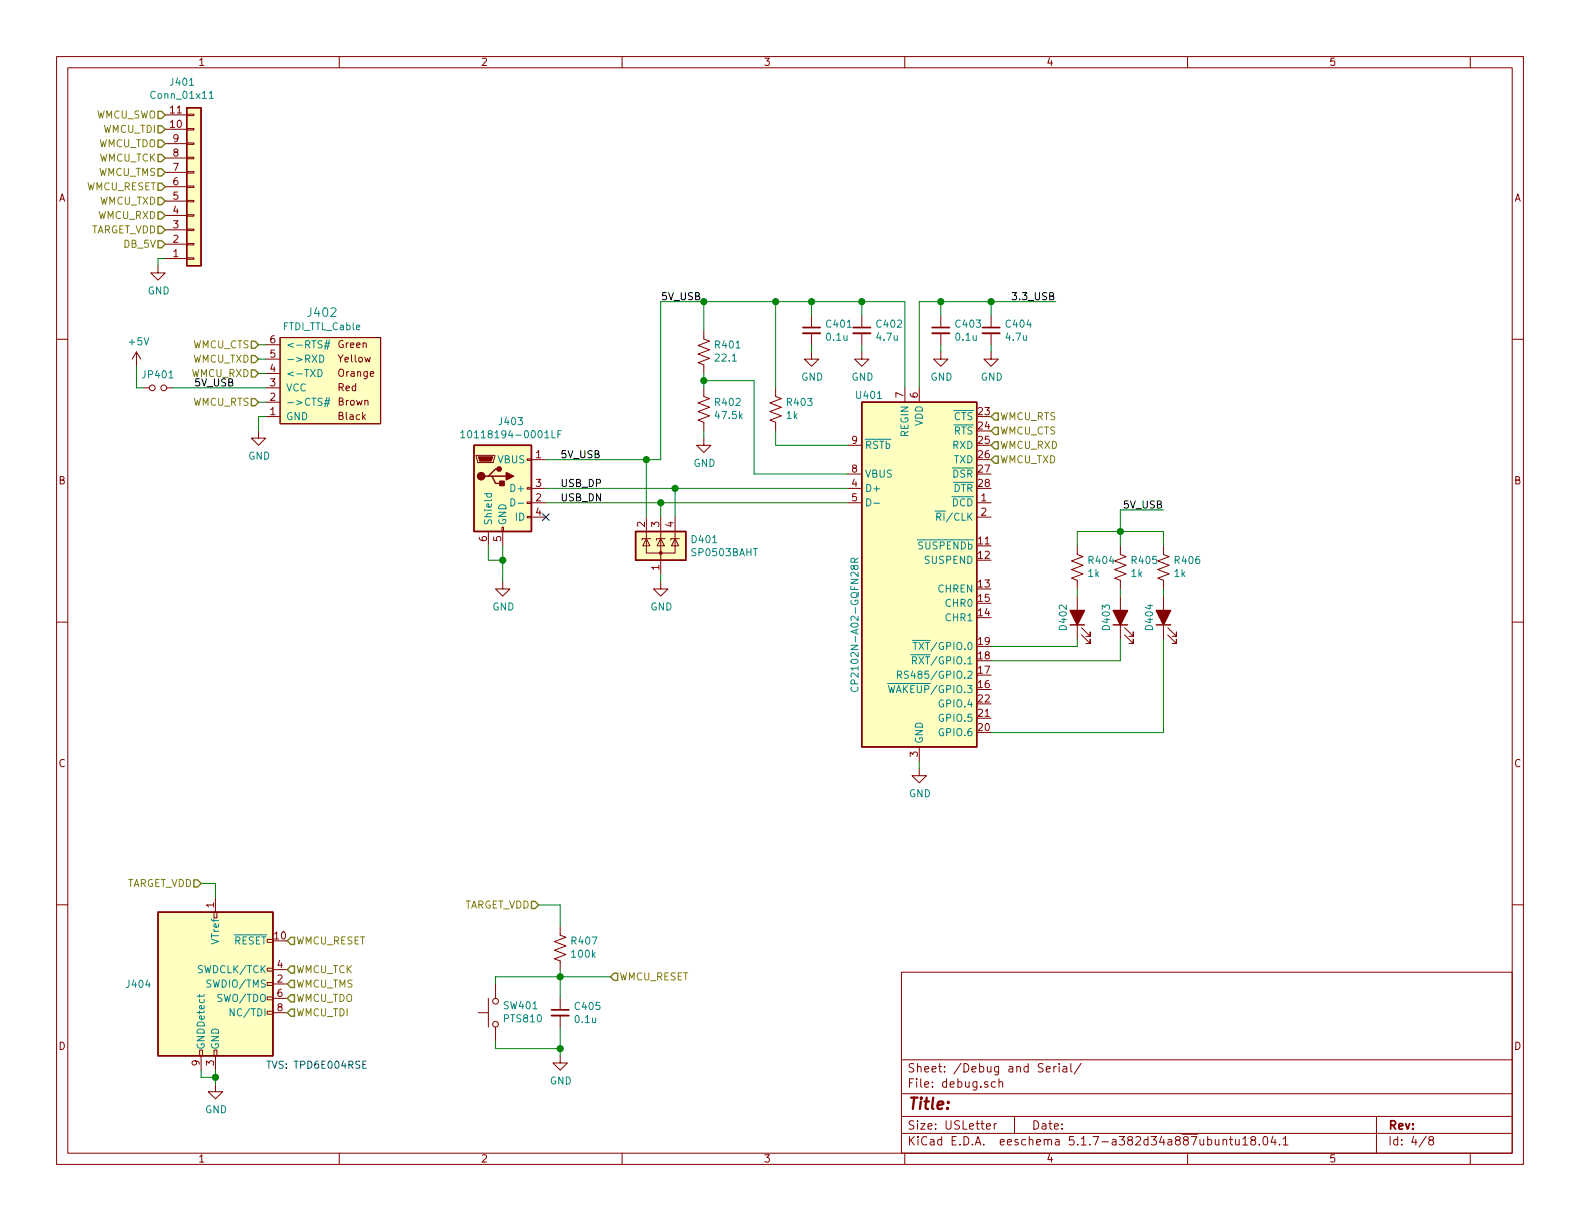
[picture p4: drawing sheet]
EESchema Schematic File Version 4
EELAYER 30 0
EELAYER END
$Descr USLetter 11000 8500
encoding utf-8
Sheet 4 8
Title ""
Date ""
Rev ""
Comp ""
Comment1 ""
Comment2 ""
Comment3 ""
Comment4 ""
$EndDescr
Wire Wire Line
	1100 1800 1150 1800
Wire Wire Line
	1100 1850 1100 1800
$Comp
L power:GND #PWR?
U 1 1
P 1100 1850
AR Path="/5FEDFCE6" Ref="#PWR?"  Part="1" 
AR Path="/5FED2126/5FEDFCE6" Ref="#PWR0401"  Part="1" 
F 0 "#PWR0401" H 1100 1600 50  0001 C CNN
F 1 "GND" H 1105 1677 50  0000 C CNN
F 2 "" H 1100 1850 50  0001 C CNN
F 3 "" H 1100 1850 50  0001 C CNN
	1    1100 1850
	1    0    0    -1  
$EndComp
$Comp
L Connector_Generic:Conn_01x11 J?
U 1 1
P 1350 1300
AR Path="/5FEDFCED" Ref="J?"  Part="1" 
AR Path="/5FED2126/5FEDFCED" Ref="J401"  Part="1" 
F 0 "J401" H 1268 575 50  0000 C CNN
F 1 "Conn_01x11" H 1268 666 50  0000 C CNN
F 2 "Connector_Molex:Molex_SL_171971-0011_1x11_P2.54mm_Vertical" H 1350 1300 50  0001 C CNN
F 3 "~" H 1350 1300 50  0001 C CNN
F 4 "TI Eval connector" H 1350 1300 50  0001 C CNN "Note"
	1    1350 1300
	1    0    0    1   
$EndComp
$Comp
L Device:R_US R?
U 1 1
P 3900 6600
AR Path="/5FEEDD40" Ref="R?"  Part="1" 
AR Path="/5FED2126/5FEEDD40" Ref="R407"  Part="1" 
F 0 "R407" H 3832 6554 50  0000 R CNN
F 1 "100k" H 3832 6645 50  0000 R CNN
F 2 "Resistor_SMD:R_0603_1608Metric" H 3900 6600 60  0001 C CNN
F 3 "" H 3900 6600 60  0001 C CNN
F 4 "RC0603FR-07100KL" H 3900 6600 50  0001 C CNN "MPN"
F 5 "311-100KHRCT-ND" H 3900 6600 50  0001 C CNN "Digikey"
F 6 "RES SMD 100K OHM 1% 1/10W 0603" H 3900 6600 50  0001 C CNN "Note"
	1    3900 6600
	-1   0    0    1   
$EndComp
$Comp
L Device:C_Small C?
U 1 1
P 3900 7050
AR Path="/5E360A9B/5FEEDD49" Ref="C?"  Part="1" 
AR Path="/5FEEDD49" Ref="C?"  Part="1" 
AR Path="/5E49A000/5FEEDD49" Ref="C?"  Part="1" 
AR Path="/5E5C8043/5E49A000/5FEEDD49" Ref="C?"  Part="1" 
AR Path="/5E5C8043/5EAB3002/5FEEDD49" Ref="C?"  Part="1" 
AR Path="/5E5C8043/5FEEDD49" Ref="C?"  Part="1" 
AR Path="/5FED2126/5FEEDD49" Ref="C405"  Part="1" 
F 0 "C405" H 3992 7096 50  0000 L CNN
F 1 "0.1u" H 3992 7005 50  0000 L CNN
F 2 "Capacitor_SMD:C_0603_1608Metric" H 3900 7050 50  0001 C CNN
F 3 "~" H 3900 7050 50  0001 C CNN
F 4 "0603B104K500CT" H 3900 7050 50  0001 C CNN "MPN"
F 5 "1292-1643-1-ND" H 3900 7050 50  0001 C CNN "Digikey"
F 6 "CAP CER 0.1UF 50V X7R 0603" H 3900 7050 50  0001 C CNN "Note"
	1    3900 7050
	1    0    0    -1  
$EndComp
Wire Wire Line
	3900 6950 3900 6800
$Comp
L Switch:SW_Push SW?
U 1 1
P 3450 7050
AR Path="/5FEEDD53" Ref="SW?"  Part="1" 
AR Path="/5FED2126/5FEEDD53" Ref="SW401"  Part="1" 
F 0 "SW401" V 3496 7002 50  0000 R CNN
F 1 "PTS810" V 3405 7002 50  0000 R CNN
F 2 "Button_Switch_SMD:SW_SPST_PTS810" H 3450 7250 50  0001 C CNN
F 3 "~" H 3450 7250 50  0001 C CNN
F 4 "" H 3450 7050 50  0001 C CNN "MPN"
F 5 "CKN10503CT-ND" H 3450 7050 50  0001 C CNN "Digikey"
F 6 "SWITCH TACTILE SPST-NO 0.05A 16V" H 3450 7050 50  0001 C CNN "Note"
F 7 "C221897" H 3450 7050 50  0001 C CNN "LCSC"
	1    3450 7050
	0    -1   -1   0   
$EndComp
$Comp
L power:GND #PWR?
U 1 1
P 3900 7350
AR Path="/5FEEDD59" Ref="#PWR?"  Part="1" 
AR Path="/5FED2126/5FEEDD59" Ref="#PWR0412"  Part="1" 
F 0 "#PWR0412" H 3900 7100 50  0001 C CNN
F 1 "GND" H 3905 7177 50  0000 C CNN
F 2 "" H 3900 7350 50  0001 C CNN
F 3 "" H 3900 7350 50  0001 C CNN
	1    3900 7350
	1    0    0    -1  
$EndComp
Wire Wire Line
	3900 7350 3900 7300
Wire Wire Line
	3900 7300 3450 7300
Wire Wire Line
	3450 7300 3450 7250
Connection ~ 3900 7300
Wire Wire Line
	3900 7300 3900 7150
Wire Wire Line
	3450 6850 3450 6800
Wire Wire Line
	3450 6800 3900 6800
Connection ~ 3900 6800
Wire Wire Line
	3900 6800 3900 6750
Wire Wire Line
	3900 6450 3900 6300
Wire Wire Line
	3750 6300 3900 6300
$Comp
L Connector:Conn_ARM_JTAG_SWD_10 J?
U 1 1
P 1500 6850
AR Path="/5FEFA104" Ref="J?"  Part="1" 
AR Path="/5FED2126/5FEFA104" Ref="J404"  Part="1" 
F 0 "J404" H 1057 6850 50  0000 R CNN
F 1 "Conn_ARM_JTAG_SWD_10" H 1057 6805 50  0001 R CNN
F 2 "mylib:PinHeader_2x05_P1.27mm_Wide_Shrouded_Vertical_SMD" H 1500 6850 50  0001 C CNN
F 3 "http://infocenter.arm.com/help/topic/com.arm.doc.ddi0314h/DDI0314H_coresight_components_trm.pdf" V 1150 5600 50  0001 C CNN
F 4 "SAM8799-ND" H 1500 6850 50  0001 C CNN "Digikey"
F 5 "FTSH-105-01-L-DV-K" H 1500 6850 50  0001 C CNN "MPN"
F 6 "2x5 1.27mm SMD connector" H 1500 6850 50  0001 C CNN "Note"
F 7 "BXIDM03" H 1500 6850 50  0001 C CNN "Alt"
	1    1500 6850
	1    0    0    -1  
$EndComp
$Comp
L power:GND #PWR?
U 1 1
P 1500 7550
AR Path="/5FEFA110" Ref="#PWR?"  Part="1" 
AR Path="/5FED2126/5FEFA110" Ref="#PWR0413"  Part="1" 
F 0 "#PWR0413" H 1500 7300 50  0001 C CNN
F 1 "GND" H 1505 7377 50  0000 C CNN
F 2 "" H 1500 7550 50  0001 C CNN
F 3 "" H 1500 7550 50  0001 C CNN
	1    1500 7550
	1    0    0    -1  
$EndComp
Wire Wire Line
	1500 7450 1500 7500
Wire Wire Line
	1400 7450 1400 7500
Wire Wire Line
	1400 7500 1500 7500
Connection ~ 1500 7500
Wire Wire Line
	1500 7500 1500 7550
Wire Wire Line
	1500 6150 1500 6250
$Comp
L mylib:FTDI_TTL_Cable J?
U 1 1
P 2250 2650
AR Path="/5FF49A50" Ref="J?"  Part="1" 
AR Path="/5FED2126/5FF49A50" Ref="J402"  Part="1" 
F 0 "J402" H 2242 2179 60  0000 C CNN
F 1 "FTDI_TTL_Cable" H 2242 2277 49  0000 C CNN
F 2 "Connector_PinHeader_2.54mm:PinHeader_1x06_P2.54mm_Vertical" V 2250 2550 60  0001 C CNN
F 3 "" V 1975 2725 60  0001 C CNN
F 4 "C190819" H 2250 2650 50  0001 C CNN "LCSC"
	1    2250 2650
	1    0    0    1   
$EndComp
$Comp
L power:GND #PWR?
U 1 1
P 1800 3000
AR Path="/5FF49A56" Ref="#PWR?"  Part="1" 
AR Path="/5FED2126/5FF49A56" Ref="#PWR0407"  Part="1" 
F 0 "#PWR0407" H 1800 2750 50  0001 C CNN
F 1 "GND" H 1805 2827 50  0000 C CNN
F 2 "" H 1800 3000 50  0001 C CNN
F 3 "" H 1800 3000 50  0001 C CNN
	1    1800 3000
	1    0    0    -1  
$EndComp
Wire Wire Line
	1850 2900 1800 2900
Wire Wire Line
	1800 2900 1800 3000
Wire Wire Line
	1800 2800 1850 2800
Wire Wire Line
	1800 2400 1850 2400
Wire Wire Line
	1800 2500 1850 2500
Wire Wire Line
	1800 2600 1850 2600
Text HLabel 1150 800  0    50   Input ~ 0
WMCU_SWO
Text HLabel 1150 900  0    50   Input ~ 0
WMCU_TDI
Text HLabel 1150 1000 0    50   Input ~ 0
WMCU_TDO
Text HLabel 1150 1100 0    50   Input ~ 0
WMCU_TCK
Text HLabel 1150 1200 0    50   Input ~ 0
WMCU_TMS
Text HLabel 1150 1300 0    50   Input ~ 0
WMCU_RESET
Text HLabel 1150 1400 0    50   Input ~ 0
WMCU_TXD
Text HLabel 1150 1500 0    50   Input ~ 0
WMCU_RXD
Text HLabel 1150 1600 0    50   Input ~ 0
TARGET_VDD
Text HLabel 1150 1700 0    50   Input ~ 0
DB_5V
Text HLabel 4250 6800 2    50   Input ~ 0
WMCU_RESET
Wire Wire Line
	4250 6800 3900 6800
Text HLabel 3750 6300 0    50   Input ~ 0
TARGET_VDD
Text Notes 1850 7450 0    50   ~ 0
TVS: TPD6E004RSE
Text HLabel 1400 6150 0    50   Input ~ 0
TARGET_VDD
Wire Wire Line
	1400 6150 1500 6150
Text HLabel 2000 7050 2    50   Input ~ 0
WMCU_TDI
Text HLabel 2000 6950 2    50   Input ~ 0
WMCU_TDO
Text HLabel 2000 6850 2    50   Input ~ 0
WMCU_TMS
Text HLabel 2000 6750 2    50   Input ~ 0
WMCU_TCK
Text HLabel 2000 6550 2    50   Input ~ 0
WMCU_RESET
Text Notes -35300 -1500 1    50   ~ 0
SERCOM 0
Text Notes -35300 -1500 1    50   ~ 0
SERCOM 0
Text Notes -35300 -1500 1    50   ~ 0
SERCOM 0
Text Notes -35300 -1500 1    50   ~ 0
SERCOM 0
Text Notes -35300 -1500 1    50   ~ 0
SERCOM 0
Text Notes -35300 -1500 1    50   ~ 0
SERCOM 0
Text Notes -35300 -1500 1    50   ~ 0
SERCOM 0
Text Notes -35300 -1500 1    50   ~ 0
SERCOM 0
Text Notes -35300 -1500 1    50   ~ 0
SERCOM 0
Text Notes -35300 -1500 1    50   ~ 0
SERCOM 0
Wire Wire Line
	7800 3550 8100 3550
Text Label 8100 3550 2    50   ~ 0
5V_USB
Wire Wire Line
	7800 3700 7800 3550
Wire Wire Line
	4500 3200 4500 3600
Wire Wire Line
	3800 3200 4500 3200
Connection ~ 4500 3200
Wire Wire Line
	4500 3200 4600 3200
Wire Wire Line
	4700 3400 4700 3600
Wire Wire Line
	3800 3400 4700 3400
Connection ~ 4700 3400
Wire Wire Line
	4700 3400 5900 3400
Wire Wire Line
	4600 3500 5900 3500
Wire Wire Line
	4600 3600 4600 3500
Connection ~ 4600 3500
Wire Wire Line
	3800 3500 4600 3500
Wire Wire Line
	8100 4450 8100 5100
Wire Wire Line
	6900 5100 8100 5100
Wire Wire Line
	7800 4600 6900 4600
Wire Wire Line
	8100 3700 8100 3800
Wire Wire Line
	7800 3700 8100 3700
Wire Wire Line
	8100 4150 8100 4100
$Comp
L Device:LED_ALT D404
U 1 1
P 8100 4300
F 0 "D404" H 8100 4400 50  0000 C CNN
F 1 "LED_ALT" H 8100 4200 50  0001 C CNN
F 2 "LED_SMD:LED_0603_1608Metric" H 8100 4300 50  0001 C CNN
F 3 "" H 8100 4300 50  0001 C CNN
F 4 "150060RS75000" H 8100 4300 50  0001 C CNN "MPN"
F 5 "732-4978-1-ND" H 8100 4300 50  0001 C CNN "Digikey"
F 6 "LED RED CLEAR 0603 SMD" H 8100 4300 50  0001 C CNN "Note"
F 7 "C205443" H 8100 4300 50  0001 C CNN "LCSC"
	1    8100 4300
	0    -1   -1   0   
$EndComp
$Comp
L Device:R_US R406
U 1 1
P 8100 3950
F 0 "R406" H 8032 3904 50  0000 R CNN
F 1 "1k" H 8032 3995 50  0000 R CNN
F 2 "Resistor_SMD:R_0603_1608Metric" H 8100 3950 60  0001 C CNN
F 3 "~" H 8100 3950 60  0001 C CNN
F 4 "RC0603FR-071KL" H 8100 3950 50  0001 C CNN "MPN"
F 5 "311-1.00KHRCT-ND" H 8100 3950 50  0001 C CNN "Digikey"
F 6 "RES SMD 1K OHM 1% 1/10W 0603" H 8100 3950 50  0001 C CNN "Note"
F 7 "C125933" H 8100 3950 50  0001 C CNN "LCSC"
	1    8100 3950
	-1   0    0    1   
$EndComp
NoConn ~ 3800 3600
Wire Wire Line
	6400 5350 6400 5300
$Comp
L power:GND #PWR0411
U 1 1
P 6400 5350
F 0 "#PWR0411" H 6400 5100 50  0001 C CNN
F 1 "GND" H 6405 5177 50  0000 C CNN
F 2 "" H 6400 5350 50  0001 C CNN
F 3 "" H 6400 5350 50  0001 C CNN
	1    6400 5350
	1    0    0    -1  
$EndComp
Connection ~ 7800 3700
Wire Wire Line
	7800 3700 7800 3800
Wire Wire Line
	7500 3700 7800 3700
Wire Wire Line
	7500 3800 7500 3700
Wire Wire Line
	7800 4600 7800 4450
Wire Wire Line
	7500 4500 7500 4450
Wire Wire Line
	6900 4500 7500 4500
Wire Wire Line
	7800 4150 7800 4100
$Comp
L Device:LED_ALT D403
U 1 1
P 7800 4300
F 0 "D403" H 7800 4400 50  0000 C CNN
F 1 "LED_ALT" H 7800 4200 50  0001 C CNN
F 2 "LED_SMD:LED_0603_1608Metric" H 7800 4300 50  0001 C CNN
F 3 "" H 7800 4300 50  0001 C CNN
F 4 "150060RS75000" H 7800 4300 50  0001 C CNN "MPN"
F 5 "732-4978-1-ND" H 7800 4300 50  0001 C CNN "Digikey"
F 6 "LED RED CLEAR 0603 SMD" H 7800 4300 50  0001 C CNN "Note"
F 7 "C205443" H 7800 4300 50  0001 C CNN "LCSC"
	1    7800 4300
	0    -1   -1   0   
$EndComp
$Comp
L Device:R_US R405
U 1 1
P 7800 3950
F 0 "R405" H 7732 3904 50  0000 R CNN
F 1 "1k" H 7732 3995 50  0000 R CNN
F 2 "Resistor_SMD:R_0603_1608Metric" H 7800 3950 60  0001 C CNN
F 3 "~" H 7800 3950 60  0001 C CNN
F 4 "RC0603FR-071KL" H 7800 3950 50  0001 C CNN "MPN"
F 5 "311-1.00KHRCT-ND" H 7800 3950 50  0001 C CNN "Digikey"
F 6 "RES SMD 1K OHM 1% 1/10W 0603" H 7800 3950 50  0001 C CNN "Note"
F 7 "C125933" H 7800 3950 50  0001 C CNN "LCSC"
	1    7800 3950
	-1   0    0    1   
$EndComp
Wire Wire Line
	7500 4150 7500 4100
$Comp
L Device:LED_ALT D402
U 1 1
P 7500 4300
F 0 "D402" H 7500 4400 50  0000 C CNN
F 1 "LED_ALT" H 7500 4200 50  0001 C CNN
F 2 "LED_SMD:LED_0603_1608Metric" H 7500 4300 50  0001 C CNN
F 3 "" H 7500 4300 50  0001 C CNN
F 4 "150060RS75000" H 7500 4300 50  0001 C CNN "MPN"
F 5 "732-4978-1-ND" H 7500 4300 50  0001 C CNN "Digikey"
F 6 "LED RED CLEAR 0603 SMD" H 7500 4300 50  0001 C CNN "Note"
F 7 "C205443" H 7500 4300 50  0001 C CNN "LCSC"
	1    7500 4300
	0    -1   -1   0   
$EndComp
$Comp
L Device:R_US R404
U 1 1
P 7500 3950
F 0 "R404" H 7432 3904 50  0000 R CNN
F 1 "1k" H 7432 3995 50  0000 R CNN
F 2 "Resistor_SMD:R_0603_1608Metric" H 7500 3950 60  0001 C CNN
F 3 "~" H 7500 3950 60  0001 C CNN
F 4 "RC0603FR-071KL" H 7500 3950 50  0001 C CNN "MPN"
F 5 "311-1.00KHRCT-ND" H 7500 3950 50  0001 C CNN "Digikey"
F 6 "RES SMD 1K OHM 1% 1/10W 0603" H 7500 3950 50  0001 C CNN "Note"
F 7 "C125933" H 7500 3950 50  0001 C CNN "LCSC"
	1    7500 3950
	-1   0    0    1   
$EndComp
Text Label 3900 3200 0    50   ~ 0
5V_USB
Text Label 3900 3500 0    50   ~ 0
USB_DN
Text Label 3900 3400 0    50   ~ 0
USB_DP
Wire Wire Line
	3500 3900 3500 3800
Wire Wire Line
	3400 3900 3500 3900
Wire Wire Line
	3400 3800 3400 3900
Connection ~ 3500 3900
Wire Wire Line
	3500 4050 3500 3900
$Comp
L power:GND #PWR0409
U 1 1
P 3500 4050
F 0 "#PWR0409" H 3500 3800 50  0001 C CNN
F 1 "GND" H 3505 3877 50  0000 C CNN
F 2 "" H 3500 4050 50  0001 C CNN
F 3 "" H 3500 4050 50  0001 C CNN
	1    3500 4050
	1    0    0    -1  
$EndComp
Wire Wire Line
	4600 4050 4600 4000
$Comp
L power:GND #PWR0410
U 1 1
P 4600 4050
F 0 "#PWR0410" H 4600 3800 50  0001 C CNN
F 1 "GND" H 4605 3877 50  0000 C CNN
F 2 "" H 4600 4050 50  0001 C CNN
F 3 "" H 4600 4050 50  0001 C CNN
	1    4600 4050
	1    0    0    -1  
$EndComp
$Comp
L Power_Protection:SP0503BAHT D401
U 1 1
P 4600 3800
F 0 "D401" H 4805 3846 50  0000 L CNN
F 1 "SP0503BAHT" H 4805 3755 50  0000 L CNN
F 2 "Package_TO_SOT_SMD:SOT-143" H 4825 3750 50  0001 L CNN
F 3 "http://www.littelfuse.com/~/media/files/littelfuse/technical%20resources/documents/data%20sheets/sp05xxba.pdf" H 4725 3925 50  0001 C CNN
F 4 "SP0503BAHTG" H 4600 3800 50  0001 C CNN "MPN"
F 5 "F2715CT-ND" H 4600 3800 50  0001 C CNN "Digikey"
F 6 "TVS DIODE 5.5V 8.5V SOT143-4" H 4600 3800 50  0001 C CNN "Note"
F 7 "C7074" H 4600 3800 50  0001 C CNN "LCSC"
	1    4600 3800
	1    0    0    -1  
$EndComp
$Comp
L Device:R_US R403
U 1 1
P 5400 2850
F 0 "R403" H 5332 2804 50  0000 R CNN
F 1 "1k" H 5332 2895 50  0000 R CNN
F 2 "Resistor_SMD:R_0603_1608Metric" H 5400 2850 60  0001 C CNN
F 3 "~" H 5400 2850 60  0001 C CNN
F 4 "RC0603FR-071KL" H 5400 2850 50  0001 C CNN "MPN"
F 5 "311-1.00KHRCT-ND" H 5400 2850 50  0001 C CNN "Digikey"
F 6 "RES SMD 1K OHM 1% 1/10W 0603" H 5400 2850 50  0001 C CNN "Note"
F 7 "C125933" H 5400 2850 50  0001 C CNN "LCSC"
	1    5400 2850
	-1   0    0    1   
$EndComp
Wire Wire Line
	5400 3100 5400 3000
Wire Wire Line
	5400 2100 5400 2700
Wire Wire Line
	4900 2650 4900 2600
Wire Wire Line
	5250 2650 5250 3300
Wire Wire Line
	5250 2650 4900 2650
Wire Wire Line
	5900 3300 5250 3300
Wire Wire Line
	4900 2300 4900 2100
Connection ~ 4900 2650
Wire Wire Line
	4900 2700 4900 2650
Wire Wire Line
	4900 3050 4900 3000
$Comp
L power:GND #PWR0408
U 1 1
P 4900 3050
F 0 "#PWR0408" H 4900 2800 50  0001 C CNN
F 1 "GND" H 4905 2877 50  0000 C CNN
F 2 "" H 4900 3050 50  0001 C CNN
F 3 "" H 4900 3050 50  0001 C CNN
	1    4900 3050
	1    0    0    -1  
$EndComp
$Comp
L Device:R_US R402
U 1 1
P 4900 2850
F 0 "R402" H 4832 2804 50  0000 R CNN
F 1 "47.5k" H 4832 2895 50  0000 R CNN
F 2 "Resistor_SMD:R_0603_1608Metric" H 4900 2850 60  0001 C CNN
F 3 "" H 4900 2850 60  0001 C CNN
F 4 "311-47.5KHRCT-ND" H 4900 2850 50  0001 C CNN "Digikey"
F 5 "C137715" H 4900 2850 50  0001 C CNN "LCSC"
F 6 "RC0603FR-0747K5L" H 4900 2850 50  0001 C CNN "MPN"
F 7 "RES SMD 47.5K OHM 1% 1/10W 0603" H 4900 2850 50  0001 C CNN "Note"
	1    4900 2850
	-1   0    0    1   
$EndComp
$Comp
L Device:R_US R401
U 1 1
P 4900 2450
F 0 "R401" H 4832 2404 50  0000 R CNN
F 1 "22.1" H 4832 2495 50  0000 R CNN
F 2 "Resistor_SMD:R_0603_1608Metric" H 4900 2450 60  0001 C CNN
F 3 "" H 4900 2450 60  0001 C CNN
F 4 "311-22.1HRCT-ND" H 4900 2450 50  0001 C CNN "Digikey"
F 5 "C137767" H 4900 2450 50  0001 C CNN "LCSC"
F 6 "RC0603FR-0722R1L" H 4900 2450 50  0001 C CNN "MPN"
F 7 "RES SMD 22.1 OHM 1% 1/10W 0603" H 4900 2450 50  0001 C CNN "Note"
	1    4900 2450
	-1   0    0    1   
$EndComp
Connection ~ 4900 2100
Wire Wire Line
	4600 2100 4900 2100
Wire Wire Line
	4900 2100 5400 2100
Connection ~ 5400 2100
Wire Wire Line
	5900 3100 5400 3100
Text Label 7350 2100 2    50   ~ 0
3.3_USB
Wire Wire Line
	6550 2200 6550 2100
Wire Wire Line
	6550 2100 6900 2100
Wire Wire Line
	6900 2100 7350 2100
Connection ~ 6900 2100
Wire Wire Line
	6900 2200 6900 2100
Connection ~ 6550 2100
Wire Wire Line
	6400 2100 6550 2100
Wire Wire Line
	6400 2700 6400 2100
Wire Wire Line
	6900 2450 6900 2400
$Comp
L power:GND #PWR0405
U 1 1
P 6900 2450
F 0 "#PWR0405" H 6900 2200 50  0001 C CNN
F 1 "GND" H 6905 2277 50  0000 C CNN
F 2 "" H 6900 2450 50  0001 C CNN
F 3 "" H 6900 2450 50  0001 C CNN
	1    6900 2450
	1    0    0    -1  
$EndComp
Wire Wire Line
	6550 2450 6550 2400
$Comp
L power:GND #PWR0404
U 1 1
P 6550 2450
F 0 "#PWR0404" H 6550 2200 50  0001 C CNN
F 1 "GND" H 6555 2277 50  0000 C CNN
F 2 "" H 6550 2450 50  0001 C CNN
F 3 "" H 6550 2450 50  0001 C CNN
	1    6550 2450
	1    0    0    -1  
$EndComp
Wire Wire Line
	6300 2100 6300 2700
Wire Wire Line
	6000 2100 6300 2100
Connection ~ 6000 2100
Wire Wire Line
	6000 2200 6000 2100
Wire Wire Line
	5650 2100 6000 2100
Wire Wire Line
	5400 2100 5650 2100
Connection ~ 5650 2100
Wire Wire Line
	5650 2200 5650 2100
Wire Wire Line
	5650 2450 5650 2400
$Comp
L power:GND #PWR0402
U 1 1
P 5650 2450
F 0 "#PWR0402" H 5650 2200 50  0001 C CNN
F 1 "GND" H 5655 2277 50  0000 C CNN
F 2 "" H 5650 2450 50  0001 C CNN
F 3 "" H 5650 2450 50  0001 C CNN
	1    5650 2450
	1    0    0    -1  
$EndComp
Wire Wire Line
	6000 2450 6000 2400
$Comp
L power:GND #PWR0403
U 1 1
P 6000 2450
F 0 "#PWR0403" H 6000 2200 50  0001 C CNN
F 1 "GND" H 6005 2277 50  0000 C CNN
F 2 "" H 6000 2450 50  0001 C CNN
F 3 "" H 6000 2450 50  0001 C CNN
	1    6000 2450
	1    0    0    -1  
$EndComp
$Comp
L Device:C_Small C?
U 1 1
P 6900 2300
AR Path="/5E360A9B/5F7670EA" Ref="C?"  Part="1" 
AR Path="/5F7670EA" Ref="C?"  Part="1" 
AR Path="/5E49A000/5F7670EA" Ref="C?"  Part="1" 
AR Path="/5E5C8043/5E49A000/5F7670EA" Ref="C?"  Part="1" 
AR Path="/5E5C8043/5EAB3002/5F7670EA" Ref="C?"  Part="1" 
AR Path="/5E5C8043/5F7670EA" Ref="C?"  Part="1" 
AR Path="/5FED2126/5F7670EA" Ref="C404"  Part="1" 
F 0 "C404" H 6992 2346 50  0000 L CNN
F 1 "4.7u" H 6992 2255 50  0000 L CNN
F 2 "Capacitor_SMD:C_0603_1608Metric" H 6900 2300 50  0001 C CNN
F 3 "~" H 6900 2300 50  0001 C CNN
F 4 "C0603C475K9PACTU" H 6900 2300 50  0001 C CNN "MPN"
F 5 "399-3482-1-ND" H 6900 2300 50  0001 C CNN "Digikey"
F 6 "CAP CER 4.7UF 6.3V X5R 0603" H 6900 2300 50  0001 C CNN "Note"
F 7 "C86016" H 6900 2300 50  0001 C CNN "LCSC"
	1    6900 2300
	1    0    0    -1  
$EndComp
$Comp
L Device:C_Small C?
U 1 1
P 6550 2300
AR Path="/5E360A9B/5F7670E0" Ref="C?"  Part="1" 
AR Path="/5F7670E0" Ref="C?"  Part="1" 
AR Path="/5E49A000/5F7670E0" Ref="C?"  Part="1" 
AR Path="/5E5C8043/5E49A000/5F7670E0" Ref="C?"  Part="1" 
AR Path="/5E5C8043/5EAB3002/5F7670E0" Ref="C?"  Part="1" 
AR Path="/5E5C8043/5F7670E0" Ref="C?"  Part="1" 
AR Path="/5FED2126/5F7670E0" Ref="C403"  Part="1" 
F 0 "C403" H 6642 2346 50  0000 L CNN
F 1 "0.1u" H 6642 2255 50  0000 L CNN
F 2 "Capacitor_SMD:C_0603_1608Metric" H 6550 2300 50  0001 C CNN
F 3 "~" H 6550 2300 50  0001 C CNN
F 4 "0603B104K500CT" H 6550 2300 50  0001 C CNN "MPN"
F 5 "1292-1643-1-ND" H 6550 2300 50  0001 C CNN "Digikey"
F 6 "CAP CER 0.1UF 50V X7R 0603" H 6550 2300 50  0001 C CNN "Note"
	1    6550 2300
	1    0    0    -1  
$EndComp
$Comp
L Device:C_Small C?
U 1 1
P 6000 2300
AR Path="/5E360A9B/5F9F547D" Ref="C?"  Part="1" 
AR Path="/5F9F547D" Ref="C?"  Part="1" 
AR Path="/5E49A000/5F9F547D" Ref="C?"  Part="1" 
AR Path="/5E5C8043/5E49A000/5F9F547D" Ref="C?"  Part="1" 
AR Path="/5E5C8043/5EAB3002/5F9F547D" Ref="C?"  Part="1" 
AR Path="/5E5C8043/5F9F547D" Ref="C?"  Part="1" 
AR Path="/5FED2126/5F9F547D" Ref="C402"  Part="1" 
F 0 "C402" H 6092 2346 50  0000 L CNN
F 1 "4.7u" H 6092 2255 50  0000 L CNN
F 2 "Capacitor_SMD:C_0603_1608Metric" H 6000 2300 50  0001 C CNN
F 3 "~" H 6000 2300 50  0001 C CNN
F 4 "C0603C475K9PACTU" H 6000 2300 50  0001 C CNN "MPN"
F 5 "399-3482-1-ND" H 6000 2300 50  0001 C CNN "Digikey"
F 6 "CAP CER 4.7UF 6.3V X5R 0603" H 6000 2300 50  0001 C CNN "Note"
F 7 "C86016" H 6000 2300 50  0001 C CNN "LCSC"
	1    6000 2300
	1    0    0    -1  
$EndComp
$Comp
L Device:C_Small C?
U 1 1
P 5650 2300
AR Path="/5E360A9B/5F762BC2" Ref="C?"  Part="1" 
AR Path="/5F762BC2" Ref="C?"  Part="1" 
AR Path="/5E49A000/5F762BC2" Ref="C?"  Part="1" 
AR Path="/5E5C8043/5E49A000/5F762BC2" Ref="C?"  Part="1" 
AR Path="/5E5C8043/5EAB3002/5F762BC2" Ref="C?"  Part="1" 
AR Path="/5E5C8043/5F762BC2" Ref="C?"  Part="1" 
AR Path="/5FED2126/5F762BC2" Ref="C401"  Part="1" 
F 0 "C401" H 5742 2346 50  0000 L CNN
F 1 "0.1u" H 5742 2255 50  0000 L CNN
F 2 "Capacitor_SMD:C_0603_1608Metric" H 5650 2300 50  0001 C CNN
F 3 "~" H 5650 2300 50  0001 C CNN
F 4 "0603B104K500CT" H 5650 2300 50  0001 C CNN "MPN"
F 5 "1292-1643-1-ND" H 5650 2300 50  0001 C CNN "Digikey"
F 6 "CAP CER 0.1UF 50V X7R 0603" H 5650 2300 50  0001 C CNN "Note"
	1    5650 2300
	1    0    0    -1  
$EndComp
Text Label 4600 2100 0    50   ~ 0
5V_USB
Wire Wire Line
	4600 3200 4600 2100
$Comp
L Connector:USB_B_Micro J403
U 1 1
P 3500 3400
F 0 "J403" H 3557 3867 50  0000 C CNN
F 1 "10118194-0001LF" H 3557 3776 50  0000 C CNN
F 2 "Connector_USB:USB_Micro-B_Amphenol_10118194_Horizontal" H 3650 3350 50  0001 C CNN
F 3 "~" H 3650 3350 50  0001 C CNN
F 4 "10118194-0001LF" H 3500 3400 50  0001 C CNN "MPN"
F 5 "609-4618-1-ND" H 3500 3400 50  0001 C CNN "Digikey"
F 6 "CONN RCPT USB2.0 MICRO B SMD R/A" H 3500 3400 50  0001 C CNN "Note"
F 7 "C132563" H 3500 3400 50  0001 C CNN "LCSC"
	1    3500 3400
	1    0    0    -1  
$EndComp
$Comp
L Interface_USB:CP2102N-A01-GQFN28 U401
U 1 1
P 6400 4000
F 0 "U401" H 6050 5250 50  0000 C CNN
F 1 "CP2102N-A02-GQFN28R" V 5950 3650 50  0000 C CNN
F 2 "Package_DFN_QFN:QFN-28-1EP_5x5mm_P0.5mm_EP3.35x3.35mm" H 6850 2800 50  0001 L CNN
F 3 "https://www.silabs.com/documents/public/data-sheets/cp2102n-datasheet.pdf" H 6450 3250 50  0001 C CNN
F 4 "CP2102N-A02-GQFN28R" H 6400 4000 50  0001 C CNN "MPN"
F 5 "336-5890-1-ND" H 6400 4000 50  0001 C CNN "Digikey"
F 6 "USB Bridge, USB to UART USB 2.0 UART Interface 28-QFN (5x5)" H 6400 4000 50  0001 C CNN "Note"
F 7 "C428937" H 6400 4000 50  0001 C CNN "LCSC"
F 8 "CP2102N-A02-GQFN28R" H 6400 4000 50  0001 C CNN "Alt"
F 9 "Silicon Labs" H 6400 4000 50  0001 C CNN "Manufacturer"
	1    6400 4000
	1    0    0    -1  
$EndComp
Text HLabel 6900 3000 2    50   Input ~ 0
WMCU_CTS
Text HLabel 6900 3200 2    50   Input ~ 0
WMCU_TXD
Text HLabel 6900 3100 2    50   Input ~ 0
WMCU_RXD
Text HLabel 6900 2900 2    50   Input ~ 0
WMCU_RTS
Text HLabel 1800 2600 0    50   Input ~ 0
WMCU_RXD
Text HLabel 1800 2500 0    50   Input ~ 0
WMCU_TXD
Text HLabel 1800 2800 0    50   Input ~ 0
WMCU_RTS
Text HLabel 1800 2400 0    50   Input ~ 0
WMCU_CTS
Wire Wire Line
	1850 2700 1200 2700
$Comp
L Device:Jumper_NO_Small JP401
U 1 1
P 1100 2700
F 0 "JP401" H 1100 2793 50  0000 C CNN
F 1 "Jumper_NO_Small" H 1100 2794 50  0001 C CNN
F 2 "Connector_PinHeader_2.54mm:PinHeader_1x02_P2.54mm_Vertical" H 1100 2700 50  0001 C CNN
F 3 "~" H 1100 2700 50  0001 C CNN
	1    1100 2700
	1    0    0    -1  
$EndComp
Wire Wire Line
	1000 2700 950  2700
Wire Wire Line
	950  2700 950  2550
$Comp
L power:+5V #PWR?
U 1 1
P 950 2550
AR Path="/5FF49A68" Ref="#PWR?"  Part="1" 
AR Path="/5FED2126/5FF49A68" Ref="#PWR0406"  Part="1" 
F 0 "#PWR0406" H 950 2400 50  0001 C CNN
F 1 "+5V" H 965 2723 50  0000 C CNN
F 2 "" H 950 2550 50  0001 C CNN
F 3 "" H 950 2550 50  0001 C CNN
	1    950  2550
	1    0    0    -1  
$EndComp
Text Label 1350 2700 0    50   ~ 0
5V_USB
$EndSCHEMATC
